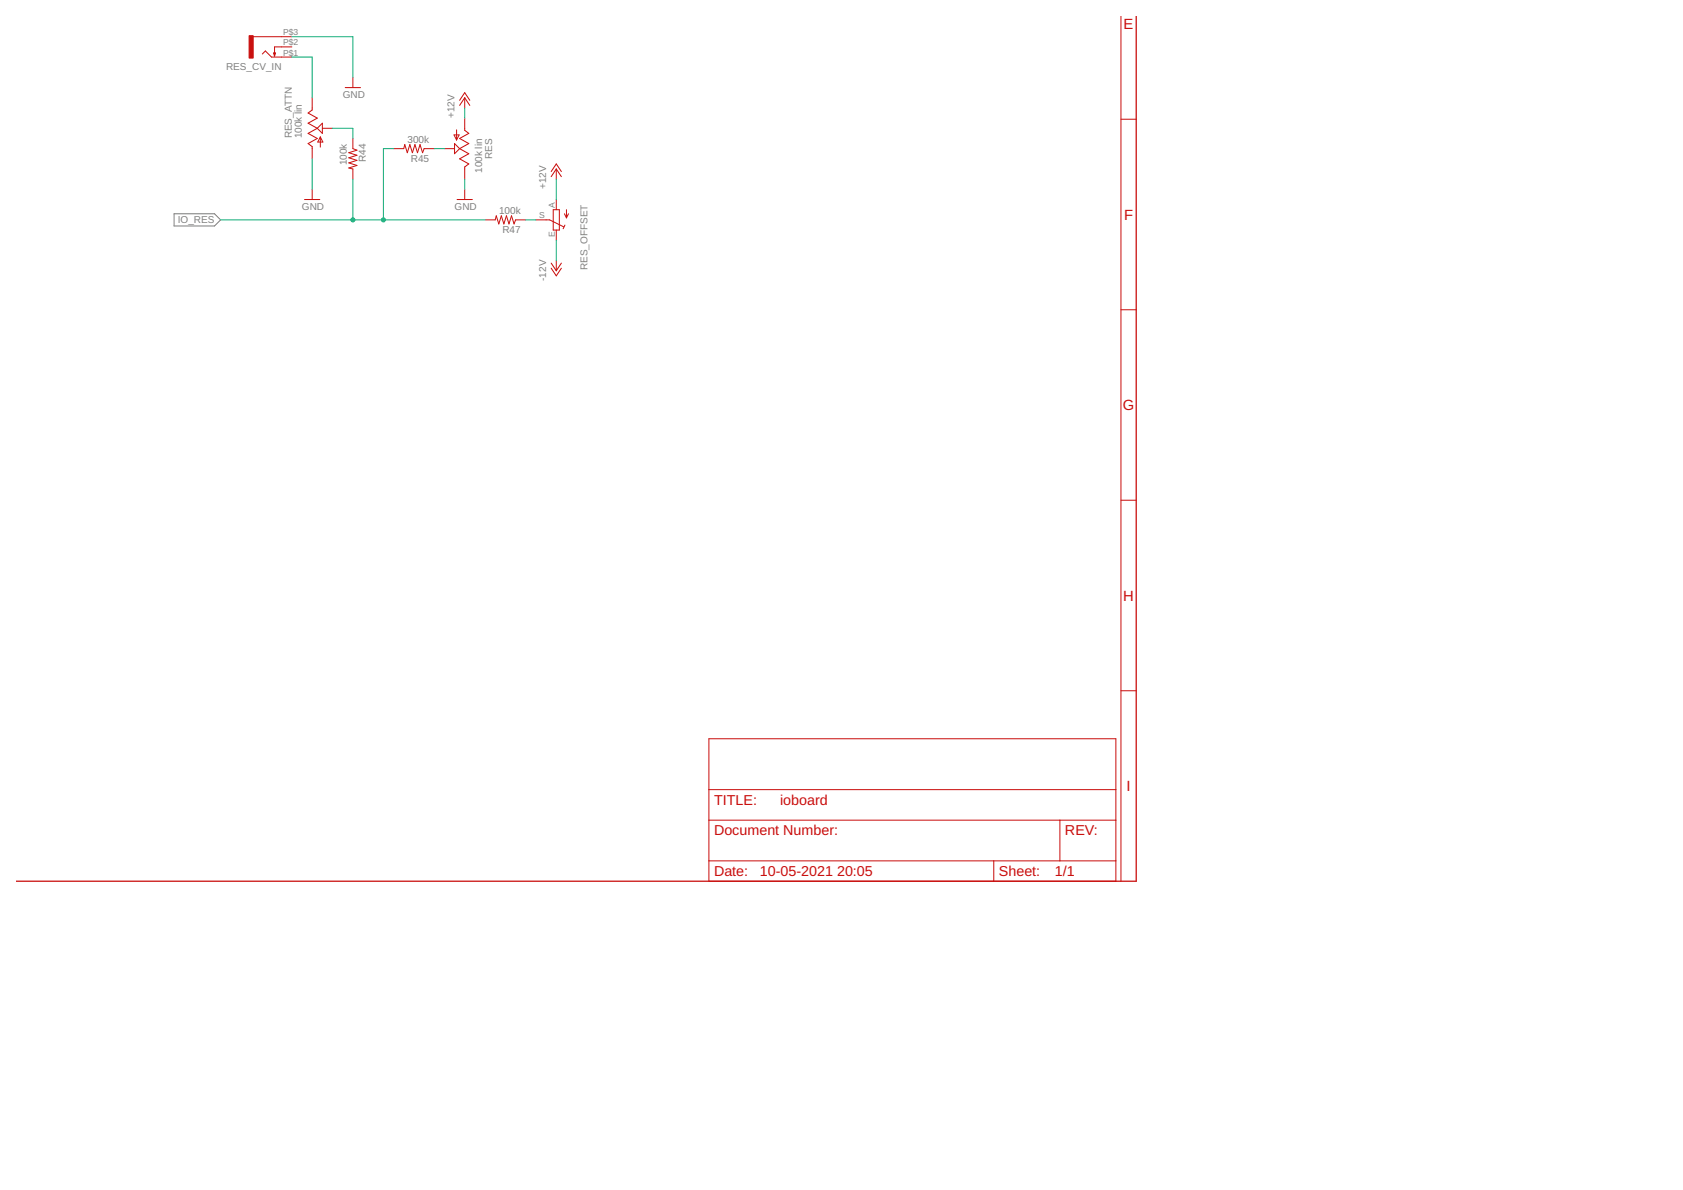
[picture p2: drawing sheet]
<svg xmlns="http://www.w3.org/2000/svg" width="420mm" height="297mm" viewBox="0 0 420 297" stroke-linecap="round" stroke-linejoin="round" font-family="sans-serif">
<path d="M43.5 53.4h10.1l1.5 1.5-1.5 1.5h-10.1z" fill="none" stroke="#808080" stroke-width=".25"/>
<path d="M283.7 4.1v215.9h-279.6" fill="none" stroke="#c90d0c" stroke-width=".32"/>
<g fill="none" stroke="#c90d0c" stroke-width=".25">
<path d="M63.2 9.2h9.7M65.5 13.5l.8-.8 1.5 1.5h5.1M68.3 13.2h.5l-.3 .8zM72.9 11.7h-4.4v2.3M88.1 19.3v2.6M279.8 4.1v215.9M77.9 24.4v3.1l-1 .7 2.3 1.3-2.3 1.3 2.3 1.2M79.2 32l-2.3 1.3 2.3 1.3-2.3 1.2 1 .8v3M80 34.2v2.5M80 34.2l.6 1.3h-1.3zM80.5 30.8v2.5l-1.3-1.3zM80.5 32h2.5"/>
<path d="M86.2 21.9h3.8M88.1 34.6v2.5l1 .4-2 .6 2 .7-2 .6 2 .6-2 .7 2 .6-2 .6 1 .3v2.5M98.3 37.1h2.5l.2-1 .7 2 .6-2 .7 2 .6-2 .6 2 .7-2 .6 2 .4-1h2.5M111 37.1h2.5M113.3 33.7h1.3l-.6 1.2zM113.5 35.8l1.2 1.3-1.2 1.3zM114 32.4v2.5M114.7 37.1l2.3 1.3-2.3 1.2 2.3 1.3-1 .8v3M114.7 25l1.3-1.9 1.3 1.9M116 24.4v2.5M116 29.5v3l1 .8-2.3 1.3 2.3 1.2-2.3 1.3M116 24.4l1.3 1.9"/>
<path d="M116 24.4l-1.3 1.9M279.8 29.8h3.9M76 49.8h3.8M77.9 47.3v2.5M114.1 49.8h3.8M116 47.3v2.5M121.1 54.9h2.5l.3-1 .6 2 .7-2 .6 2 .6-2 .7 2 .6-2 .6 2 .4-1h2.6M133.8 54.9h3.4l3.6 1.7M137.6 42.8l1.3-1.9 1.2 1.9M138.1 52.3h1.5v5.1h-1.5zM138.9 42.2v2.5M138.9 49.8v2.5"/>
<path d="M138.9 57.4v2.6M138.9 42.2l1.2 1.9M138.9 42.2l-1.3 1.9M140.9 53.4l.5 1M141 56.2l-.4 .9M141.4 52.3v2.1M141.9 53.4l-.5 1M137.6 65.7l1.3 1.9M137.6 67l1.3 1.9 1.2-1.9M138.9 65v2.6M140.1 65.7l-1.2 1.9M279.8 77.3h3.9"/>
<path d="M279.8 124.9h3.9M279.8 172.4h3.9M177 184.4h101.6v35.6h-101.6zM177 197.1h101.6M177 204.7h101.6M177 214.9h101.6M248.1 214.9v5.1M264.6 204.7v10.2"/>
</g>
<path d="M62.2 8.9h1v5.6h-1z" fill="#c90d0c" stroke="#c90d0c" stroke-width=".25"/>
<g fill="none" stroke="#0dab76" stroke-width=".25">
<path d="M72.9 9.2h15.2v10.1M72.9 14.2h5v10.2M77.9 39.6v7.7M83 32h5.1v2.6M98.3 37.1h-2.6v17.8M108.4 37.1h2.6M116 26.9v2.6M55.1 54.9h66M88.1 44.7v10.2M116 44.7v2.6M131.3 54.9h2.5M138.9 44.7v5.1"/>
<path d="M138.9 60v5"/>
</g>
<g fill="#0dab76" stroke="#0dab76" stroke-width=".25">
<circle cx="95.7" cy="54.9" r=".51"/>
<circle cx="88.1" cy="54.9" r=".51"/>
</g>
<g font-size="3.7" fill="#c90d0c">
<text x="280.5" y="7.3">E</text>
<text x="280.6" y="54.8">F</text>
<text x="280.3" y="102.4">G</text>
<text x="280.4" y="149.9">H</text>
<text x="281.2" y="197.5">I</text>
</g>
<g font-size="3.6" fill="#c90d0c">
<text x="178.2" y="200.9">TITLE:</text>
<text x="194.8" y="200.9">ioboard</text>
<text x="178.2" y="208.5">Document Number:</text>
<text x="265.9" y="208.5">REV:</text>
<text x="178.2" y="218.7">Date:</text>
<text x="189.7" y="218.7">10-05-2021</text>
<text x="209" y="218.7">20:05</text>
<text x="249.4" y="218.7">Sheet:</text>
<text x="263.3" y="218.7">1/1</text>
</g>
<g font-size="2.5" fill="#808080">
<text x="136.3" y="-1">GND</text>
<text x="146.6" y="-1" transform="rotate(-90 146.6 -1)">F</text>
<text x="56.4" y="17.5">RES_CV_IN</text>
<text x="85.5" y="24.4">GND</text>
<text x="113.5" y="29.5" transform="rotate(-90 113.5 29.5)">+12V</text>
<text x="72.8" y="34.6" transform="rotate(-90 72.8 34.6)">RES_ATTN</text>
<text x="75.4" y="34.6" transform="rotate(-90 75.4 34.6)">100k lin</text>
<text x="101.7" y="35.6">300k</text>
<text x="86.6" y="41.3" transform="rotate(-90 86.6 41.3)">100k</text>
<text x="91.4" y="40.4" transform="rotate(-90 91.4 40.4)">R44</text>
<text x="102.6" y="40.4">R45</text>
<text x="122.9" y="39.7" transform="rotate(-90 122.9 39.7)">RES</text>
<text x="120.3" y="43.2" transform="rotate(-90 120.3 43.2)">100k lin</text>
<text x="136.3" y="47.3" transform="rotate(-90 136.3 47.3)">+12V</text>
<text x="75.4" y="52.3">GND</text>
<text x="113.5" y="52.3">GND</text>
<text x="124.6" y="53.4">100k</text>
<text x="44.4" y="55.8">IO_RES</text>
<text x="125.4" y="58.2">R47</text>
<text x="136.3" y="70.1" transform="rotate(-90 136.3 70.1)">-12V</text>
<text x="146.6" y="67.5" transform="rotate(-90 146.6 67.5)">RES_OFFSET</text>
</g>
<g font-size="2.1" fill="#808080">
<text x="70.7" y="8.8">P$3</text>
<text x="70.7" y="11.4">P$2</text>
<text x="70.7" y="13.9">P$1</text>
<text x="138.5" y="52" transform="rotate(-90 138.5 52)">A</text>
<text x="134.6" y="54.5">S</text>
<text x="138.5" y="59.2" transform="rotate(-90 138.5 59.2)">E</text>
</g>
</svg>
